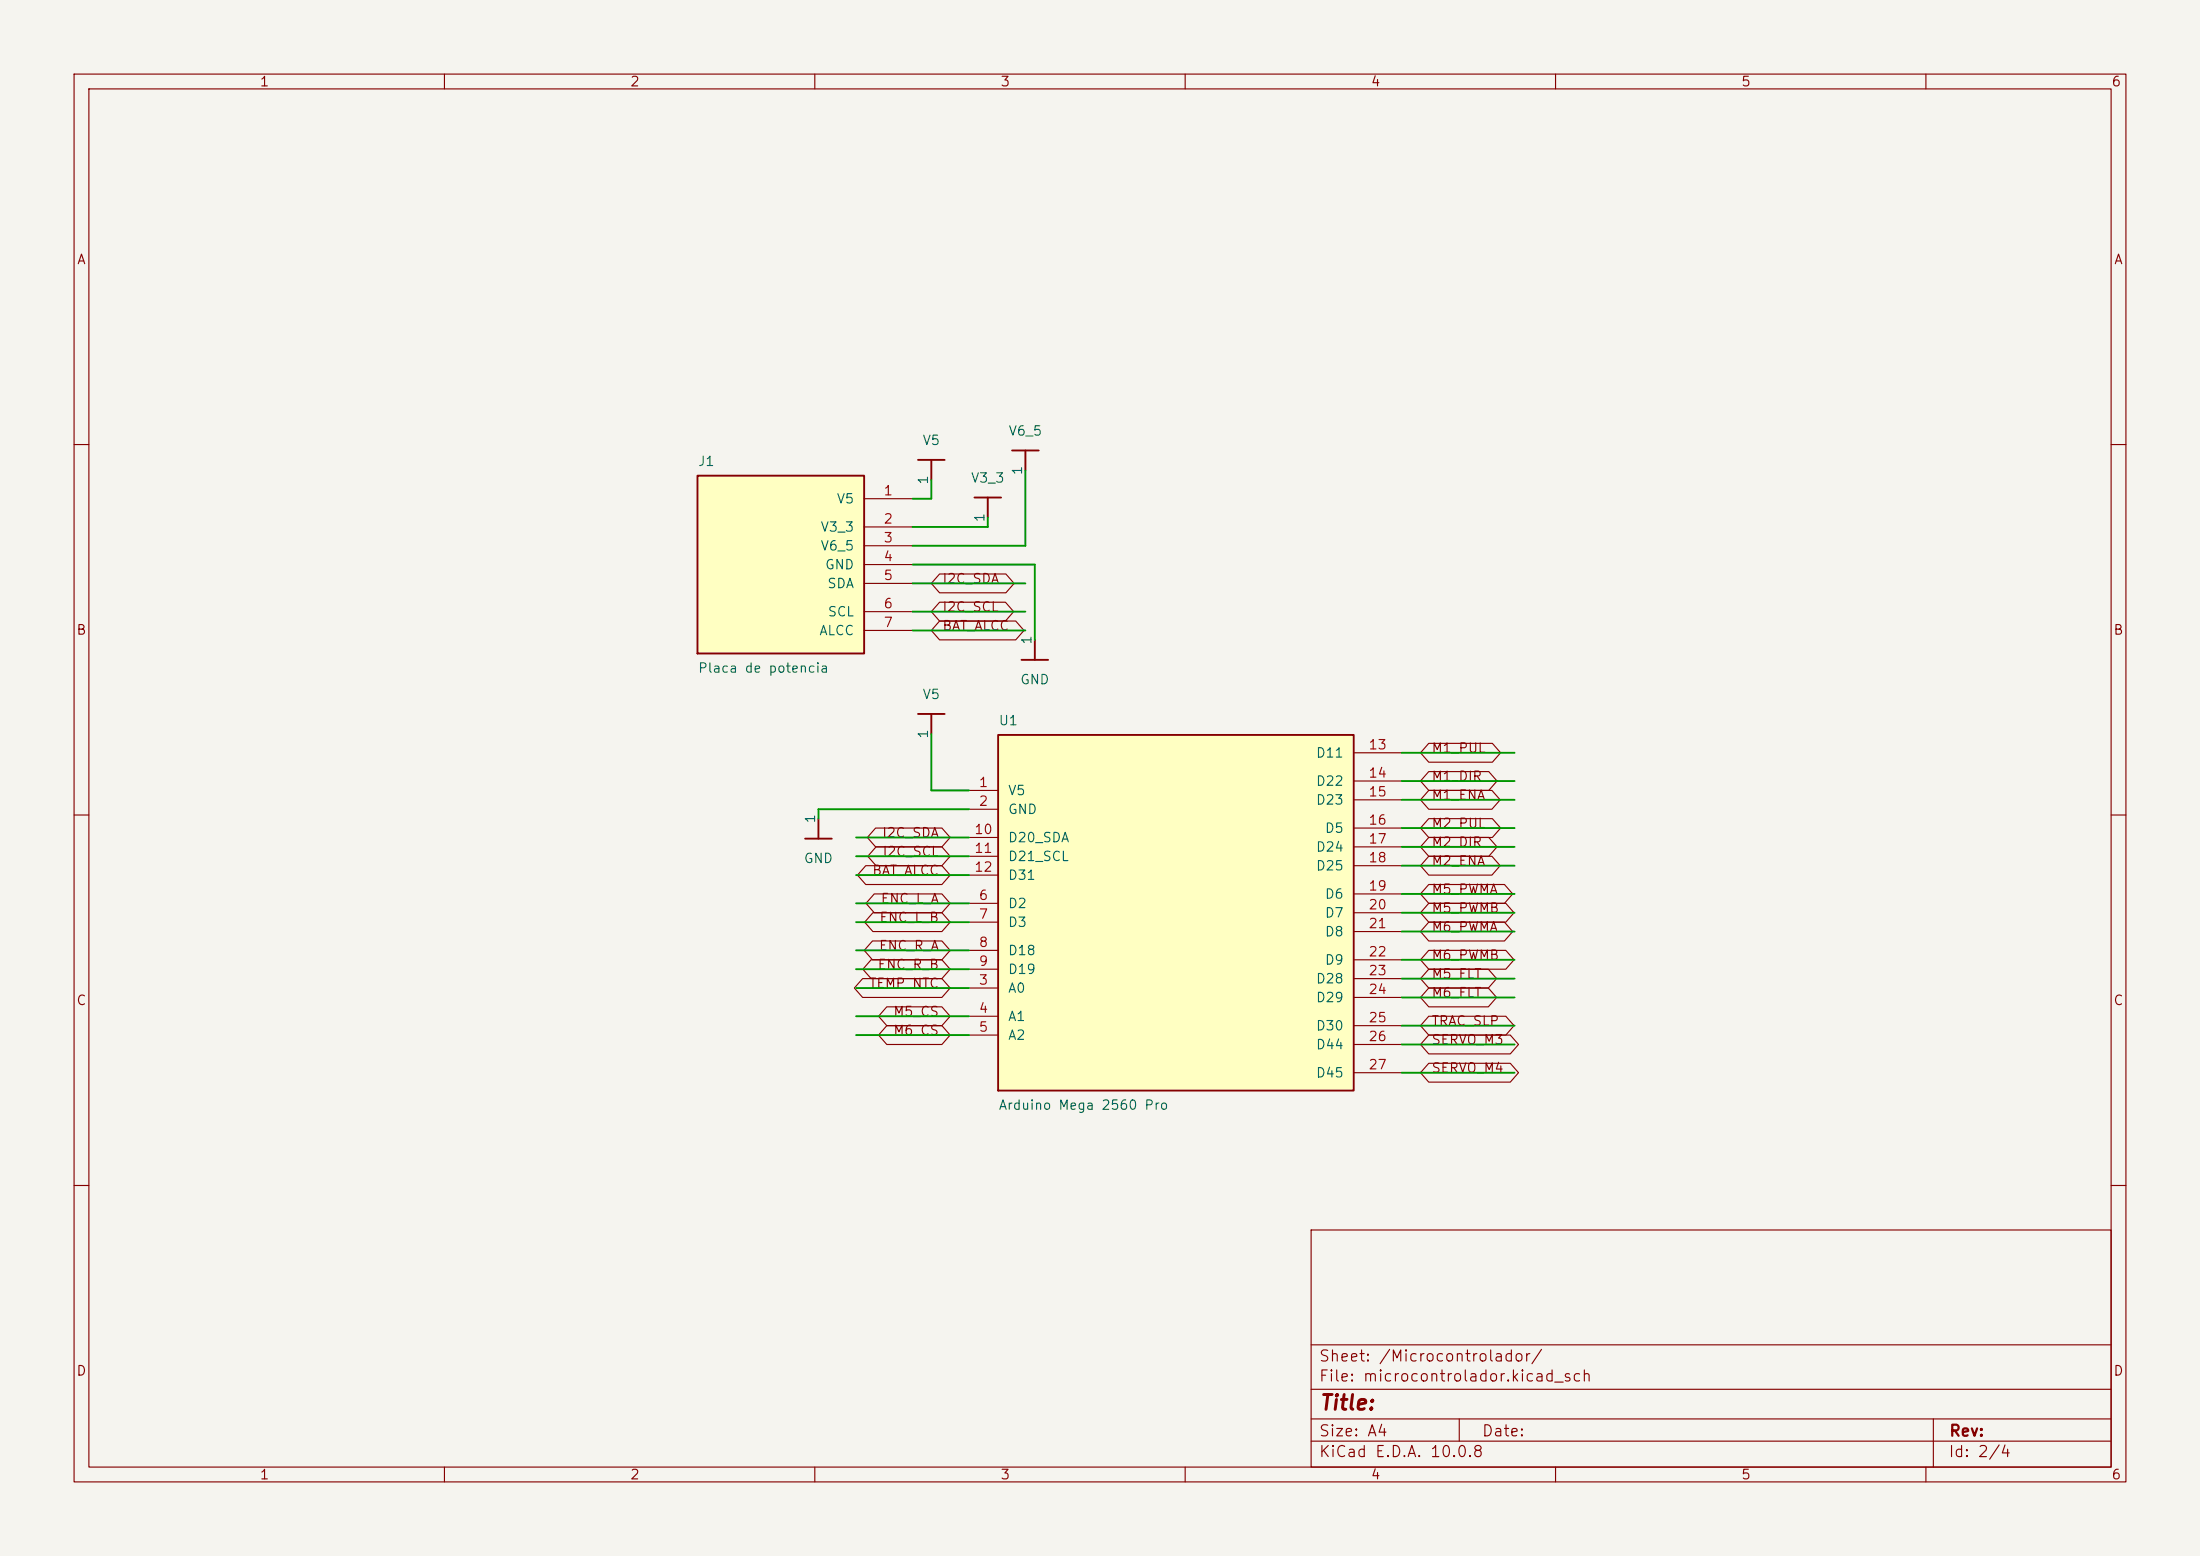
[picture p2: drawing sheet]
<svg xmlns="http://www.w3.org/2000/svg" width="297mm" height="210mm" viewBox="0 0 297 210" stroke-linecap="round" stroke-linejoin="round" font-family="sans-serif">
<path d="M0 0h297v210h-297z" fill="#f5f4ef" stroke="#f5f4ef" stroke-width=".14"/>
<g fill="none" stroke="#840000" stroke-width=".15">
<path d="M10 10h277v190h-277zM12 12h273v186h-273zM60 10v2M110 10v2M160 10v2M210 10v2M260 10v2M10 60h2M285 60h2M125.7 99.1h.1M139.7 86.4h.1M10 110h2"/>
<path d="M285 110h2M10 160h2M177 166h108v32h-108zM285 160h2M60 198v2M110 198v2M160 198v2M177 194.5h108M177 191.5h108M177 187.5h108M177 181.5h108M197 191.5v3"/>
<path d="M210 198v2M260 198v2M261 191.5v6.5"/>
</g>
<path d="M123.9 96.4h3.6M125.7 96.4v2.7M137.9 89.1h3.6M139.7 86.4v2.7" fill="none" stroke="#840000" stroke-width=".25"/>
<path d="M94.2 64.2h22.5v24h-22.5z" fill="#ffffc2"/>
<path d="M94.2 64.2h22.5v24h-22.5zM123.9 62.1h3.6M125.7 62.1v2.7M131.6 67.2h3.5M133.3 67.2v2.7M136.6 60.8h3.6M138.4 60.8v2.7M108.7 113.2h3.6M110.5 110.5v2.7" fill="none" stroke="#840000" stroke-width=".25"/>
<path d="M116.7 67.3h6.5M116.7 71.1h6.5M116.7 73.7h6.5M116.7 76.2h6.5M116.7 78.7h6.5M125.7 64.8h.1M133.3 69.8v.1M138.4 63.5h.1M116.7 82.6h6.5M116.7 85.1h6.5M110.5 110.5h.1" fill="none" stroke="#840000" stroke-width=".15"/>
<path d="M134.7 99.2h48.1v48h-48.1z" fill="#ffffc2"/>
<path d="M134.7 99.2h48.1v48h-48.1z" fill="none" stroke="#840000" stroke-width=".25"/>
<g fill="none" stroke="#840000" stroke-width=".15">
<path d="M126.8 77.5h9l1.1 1.2-1.1 1.3h-9l-1.1-1.3zM126.8 81.3h8.9l1.1 1.3-1.1 1.2h-8.9l-1.1-1.2zM126.8 83.8h10.3l1.1 1.3-1.1 1.3h-10.3l-1.1-1.3zM116.9 116.8h10.3l1.1 1.3-1.1 1.3h-10.3l-1.1-1.3zM118.2 111.8h9l1.1 1.2-1.1 1.3h-9l-1.1-1.3zM118.3 114.3h8.9l1.1 1.3-1.1 1.2h-8.9l-1.1-1.2zM130.8 106.7h3.9M130.8 109.2h3.9M130.8 113h3.9M130.8 115.6h3.9M130.8 118.1h3.9M182.8 101.6h6.4"/>
<path d="M182.8 105.4h6.4M182.8 108h6.4M182.8 111.8h6.4M182.8 114.3h6.4M182.8 116.8h6.4M192.9 104.1h8.1l1.1 1.3-1.1 1.3h-8.1l-1.1-1.3zM192.9 100.3h8.6l1.1 1.3-1.1 1.3h-8.6l-1.1-1.3zM192.9 106.7h8.5l1.1 1.3-1.1 1.2h-8.5l-1.1-1.2zM192.9 113h8.1l1.1 1.3-1.1 1.3h-8.1l-1.1-1.3zM192.9 115.6h8.5l1.1 1.2-1.1 1.3h-8.5l-1.1-1.3zM192.9 119.4h10.2l1.1 1.3-1.1 1.2h-10.2l-1.1-1.2zM192.9 110.5h8.6l1.1 1.3-1.1 1.2h-8.6l-1.1-1.2z"/>
<path d="M116.5 132.1h10.7l1.1 1.3-1.1 1.2h-10.7l-1.2-1.2zM117.6 129.5h9.6l1.1 1.3-1.1 1.3h-9.6l-1.1-1.3zM117.8 127h9.4l1.1 1.3-1.1 1.2h-9.4l-1.1-1.2zM117.8 123.2h9.4l1.1 1.3-1.1 1.2h-9.4l-1.1-1.2zM118 120.6h9.2l1.1 1.3-1.1 1.3h-9.2l-1.1-1.3zM119.7 135.9h7.5l1.1 1.3-1.1 1.2h-7.5l-1.1-1.2zM119.7 138.4h7.5l1.1 1.3-1.1 1.3h-7.5l-1.1-1.3zM130.8 133.4h3.9M130.8 137.2h3.9M130.8 139.7h3.9M130.8 121.9h3.9M130.8 124.5h3.9"/>
<path d="M130.8 128.3h3.9M130.8 130.8h3.9M182.8 120.7h6.4M182.8 123.2h6.4M182.8 125.7h6.4M182.8 129.5h6.4M182.8 132.1h6.4M182.8 134.6h6.4M182.8 138.4h6.4M192.9 128.3h10.4l1.1 1.2-1.1 1.3h-10.4l-1.1-1.3zM192.9 130.8h8l1.1 1.3-1.1 1.3h-8l-1.1-1.3zM192.9 133.3h8l1.1 1.3-1.1 1.3h-8l-1.1-1.3z"/>
<path d="M192.9 137.2h10.4l1.1 1.2-1.1 1.3h-10.4l-1.1-1.3zM192.9 121.9h10.4l1.1 1.3-1.1 1.3h-10.4l-1.1-1.3zM192.9 124.5h10.2l1.1 1.2-1.1 1.3h-10.2l-1.1-1.3zM192.9 139.7h11l1.1 1.3-1.1 1.2h-11l-1.1-1.2zM182.8 141h6.4M182.8 144.8h6.4M192.9 143.5h11l1.1 1.3-1.1 1.3h-11l-1.1-1.3z"/>
</g>
<g fill="none" stroke="#009600" stroke-width=".25">
<path d="M123.2 76.2h16.5v10.2M123.2 78.7h15.2M125.7 64.8v2.5h-2.5M133.3 69.9v1.2h-10.1M138.4 63.5v10.2h-15.2M123.2 85.1h15.2M123.2 82.6h15.2M125.7 99.1v7.6h5.1M115.6 113h15.2M115.6 115.6h15.2M115.6 118.1h15.2M130.8 109.2h-20.3v1.3"/>
<path d="M189.2 101.6h15.3M189.2 105.4h15.3M189.2 108h15.3M189.2 111.8h15.3M189.2 114.3h15.3M189.2 116.8h15.3M115.6 121.9h15.2M115.6 124.5h15.2M115.6 137.2h15.2M115.6 128.3h15.2M115.6 133.4h15.2M115.6 139.7h15.2"/>
<path d="M115.6 130.8h15.2M189.2 120.7h15.3M189.2 123.2h15.3M189.2 125.7h15.3M189.2 129.5h15.3M189.2 132.1h15.3M189.2 134.6h15.3M189.2 138.4h15.3M189.2 141h15.3M189.2 144.8h15.3"/>
</g>
<text font-size="2" fill="#840000" x="178" y="190.8">Title:</text>
<g font-size="1.5" fill="#840000">
<text x="178" y="184.1">Sheet: /Microcontrolador/</text>
<text x="178" y="186.8">File: microcontrolador.kicad_sch</text>
<text x="178" y="197">KiCad E.D.A. 10.0.8</text>
<text x="178" y="194.2">Size: A4</text>
<text x="200" y="194.2">Date:</text>
<text x="263" y="197">Id: 2/4</text>
<text x="263" y="194.2">Rev:</text>
</g>
<g font-size="1.3" fill="#840000">
<text x="35" y="12">1</text>
<text x="85" y="12">2</text>
<text x="135" y="12">3</text>
<text x="185" y="12">4</text>
<text x="235" y="12">5</text>
<text x="285" y="12">6</text>
<text x="10.3" y="36">A</text>
<text x="285.3" y="36">A</text>
<text x="127.1" y="82.9">I2C_SCL</text>
<text x="127.1" y="79.1">I2C_SDA</text>
<text x="10.2" y="86">B</text>
<text x="127.1" y="85.4">BAT_ALCC</text>
<text x="285.2" y="86">B</text>
<text x="193.2" y="101.9">M1_PUL</text>
<text x="193.2" y="105.7">M1_DIR</text>
<text x="119" y="113.3">I2C_SDA</text>
<text x="193.2" y="108.3">M1_ENA</text>
<text x="193.2" y="112.1">M2_PUL</text>
<text x="117.7" y="118.4">BAT_ALCC</text>
<text x="119.1" y="115.9">I2C_SCL</text>
<text x="193.2" y="114.6">M2_DIR</text>
<text x="193.2" y="117.2">M2_ENA</text>
<text x="118.6" y="124.8">ENC_L_B</text>
<text x="118.8" y="122.2">ENC_L_A</text>
<text x="193.2" y="121">M5_PWMA</text>
<text x="193.2" y="123.5">M5_PWMB</text>
<text x="118.4" y="131.1">ENC_R_B</text>
<text x="118.6" y="128.6">ENC_R_A</text>
<text x="193.2" y="129.9">M6_PWMB</text>
<text x="193.2" y="126">M6_PWMA</text>
<text x="10.2" y="136">C</text>
<text x="117.2" y="133.7">TEMP_NTC</text>
<text x="120.5" y="137.5">M5_CS</text>
<text x="193.2" y="132.4">M5_FLT</text>
<text x="193.2" y="134.9">M6_FLT</text>
<text x="285.2" y="136">C</text>
<text x="120.5" y="140">M6_CS</text>
<text x="193.2" y="138.7">TRAC_SLP</text>
<text x="193.2" y="141.3">SERVO_M3</text>
<text x="193.2" y="145.1">SERVO_M4</text>
<text x="10.2" y="186">D</text>
<text x="285.2" y="186">D</text>
<text x="35" y="200">1</text>
<text x="85" y="200">2</text>
<text x="135" y="200">3</text>
<text x="185" y="200">4</text>
<text x="235" y="200">5</text>
<text x="285" y="200">6</text>
</g>
<g font-size="1.3" fill="#006464">
<text x="136.1" y="59.1">V6_5</text>
<text x="94.1" y="63.2">J1</text>
<text x="124.5" y="60.4">V5</text>
<text x="125.6" y="65.5" transform="rotate(-90 125.6 65.5)">1</text>
<text x="131" y="65.5">V3_3</text>
<text x="138.3" y="64.2" transform="rotate(-90 138.3 64.2)">1</text>
<text x="112.9" y="68.3">V5</text>
<text x="133.2" y="70.6" transform="rotate(-90 133.2 70.6)">1</text>
<text x="110.7" y="72.1">V3_3</text>
<text x="110.7" y="74.6">V6_5</text>
<text x="111.3" y="77.2">GND</text>
<text x="111.6" y="79.7">SDA</text>
<text x="111.7" y="83.5">SCL</text>
<text x="110.5" y="86.1">ALCC</text>
<text x="139.6" y="87.1" transform="rotate(-90 139.6 87.1)">1</text>
<text x="94.1" y="91.1">Placa de potencia</text>
<text x="124.5" y="94.7">V5</text>
<text x="137.6" y="92.7">GND</text>
<text x="125.6" y="99.8" transform="rotate(-90 125.6 99.8)">1</text>
<text x="134.7" y="98.2">U1</text>
<text x="136" y="107.6">V5</text>
<text x="177.6" y="102.6">D11</text>
<text x="177.6" y="106.4">D22</text>
<text x="110.4" y="111.2" transform="rotate(-90 110.4 111.2)">1</text>
<text x="136" y="110.2">GND</text>
<text x="136" y="114">D20_SDA</text>
<text x="177.6" y="108.9">D23</text>
<text x="178.8" y="112.7">D5</text>
<text x="108.4" y="116.8">GND</text>
<text x="136" y="116.5">D21_SCL</text>
<text x="136" y="119.1">D31</text>
<text x="177.6" y="115.3">D24</text>
<text x="177.6" y="117.8">D25</text>
<text x="136" y="122.9">D2</text>
<text x="136" y="125.4">D3</text>
<text x="178.8" y="121.6">D6</text>
<text x="178.8" y="124.2">D7</text>
<text x="136" y="129.2">D18</text>
<text x="136" y="131.8">D19</text>
<text x="178.8" y="126.7">D8</text>
<text x="178.8" y="130.5">D9</text>
<text x="136" y="134.3">A0</text>
<text x="177.6" y="133">D28</text>
<text x="177.6" y="135.6">D29</text>
<text x="136" y="138.1">A1</text>
<text x="136" y="140.7">A2</text>
<text x="177.6" y="139.4">D30</text>
<text x="177.6" y="141.9">D44</text>
<text x="177.6" y="145.7">D45</text>
<text x="134.7" y="150.1">Arduino Mega 2560 Pro</text>
</g>
<g font-size="1.3" fill="#a90000">
<text x="119.2" y="67.2">1</text>
<text x="119.2" y="71">2</text>
<text x="119.2" y="73.5">3</text>
<text x="119.2" y="76.1">4</text>
<text x="119.2" y="78.6">5</text>
<text x="119.2" y="82.4">6</text>
<text x="119.2" y="85">7</text>
<text x="184.7" y="101.5">13</text>
<text x="132" y="106.5">1</text>
<text x="184.7" y="105.3">14</text>
<text x="184.7" y="107.8">15</text>
<text x="131.4" y="112.9">10</text>
<text x="132" y="109.1">2</text>
<text x="184.7" y="111.6">16</text>
<text x="131.4" y="115.4">11</text>
<text x="131.4" y="118">12</text>
<text x="184.7" y="114.2">17</text>
<text x="184.7" y="116.7">18</text>
<text x="132" y="121.8">6</text>
<text x="132" y="124.3">7</text>
<text x="184.7" y="120.5">19</text>
<text x="184.7" y="123.1">20</text>
<text x="184.7" y="125.6">21</text>
<text x="132" y="128.1">8</text>
<text x="132" y="130.7">9</text>
<text x="184.7" y="129.4">22</text>
<text x="184.7" y="131.9">23</text>
<text x="132" y="133.2">3</text>
<text x="132" y="137">4</text>
<text x="184.7" y="134.5">24</text>
<text x="132" y="139.6">5</text>
<text x="184.7" y="138.3">25</text>
<text x="184.7" y="140.8">26</text>
<text x="184.7" y="144.6">27</text>
</g>
</svg>
